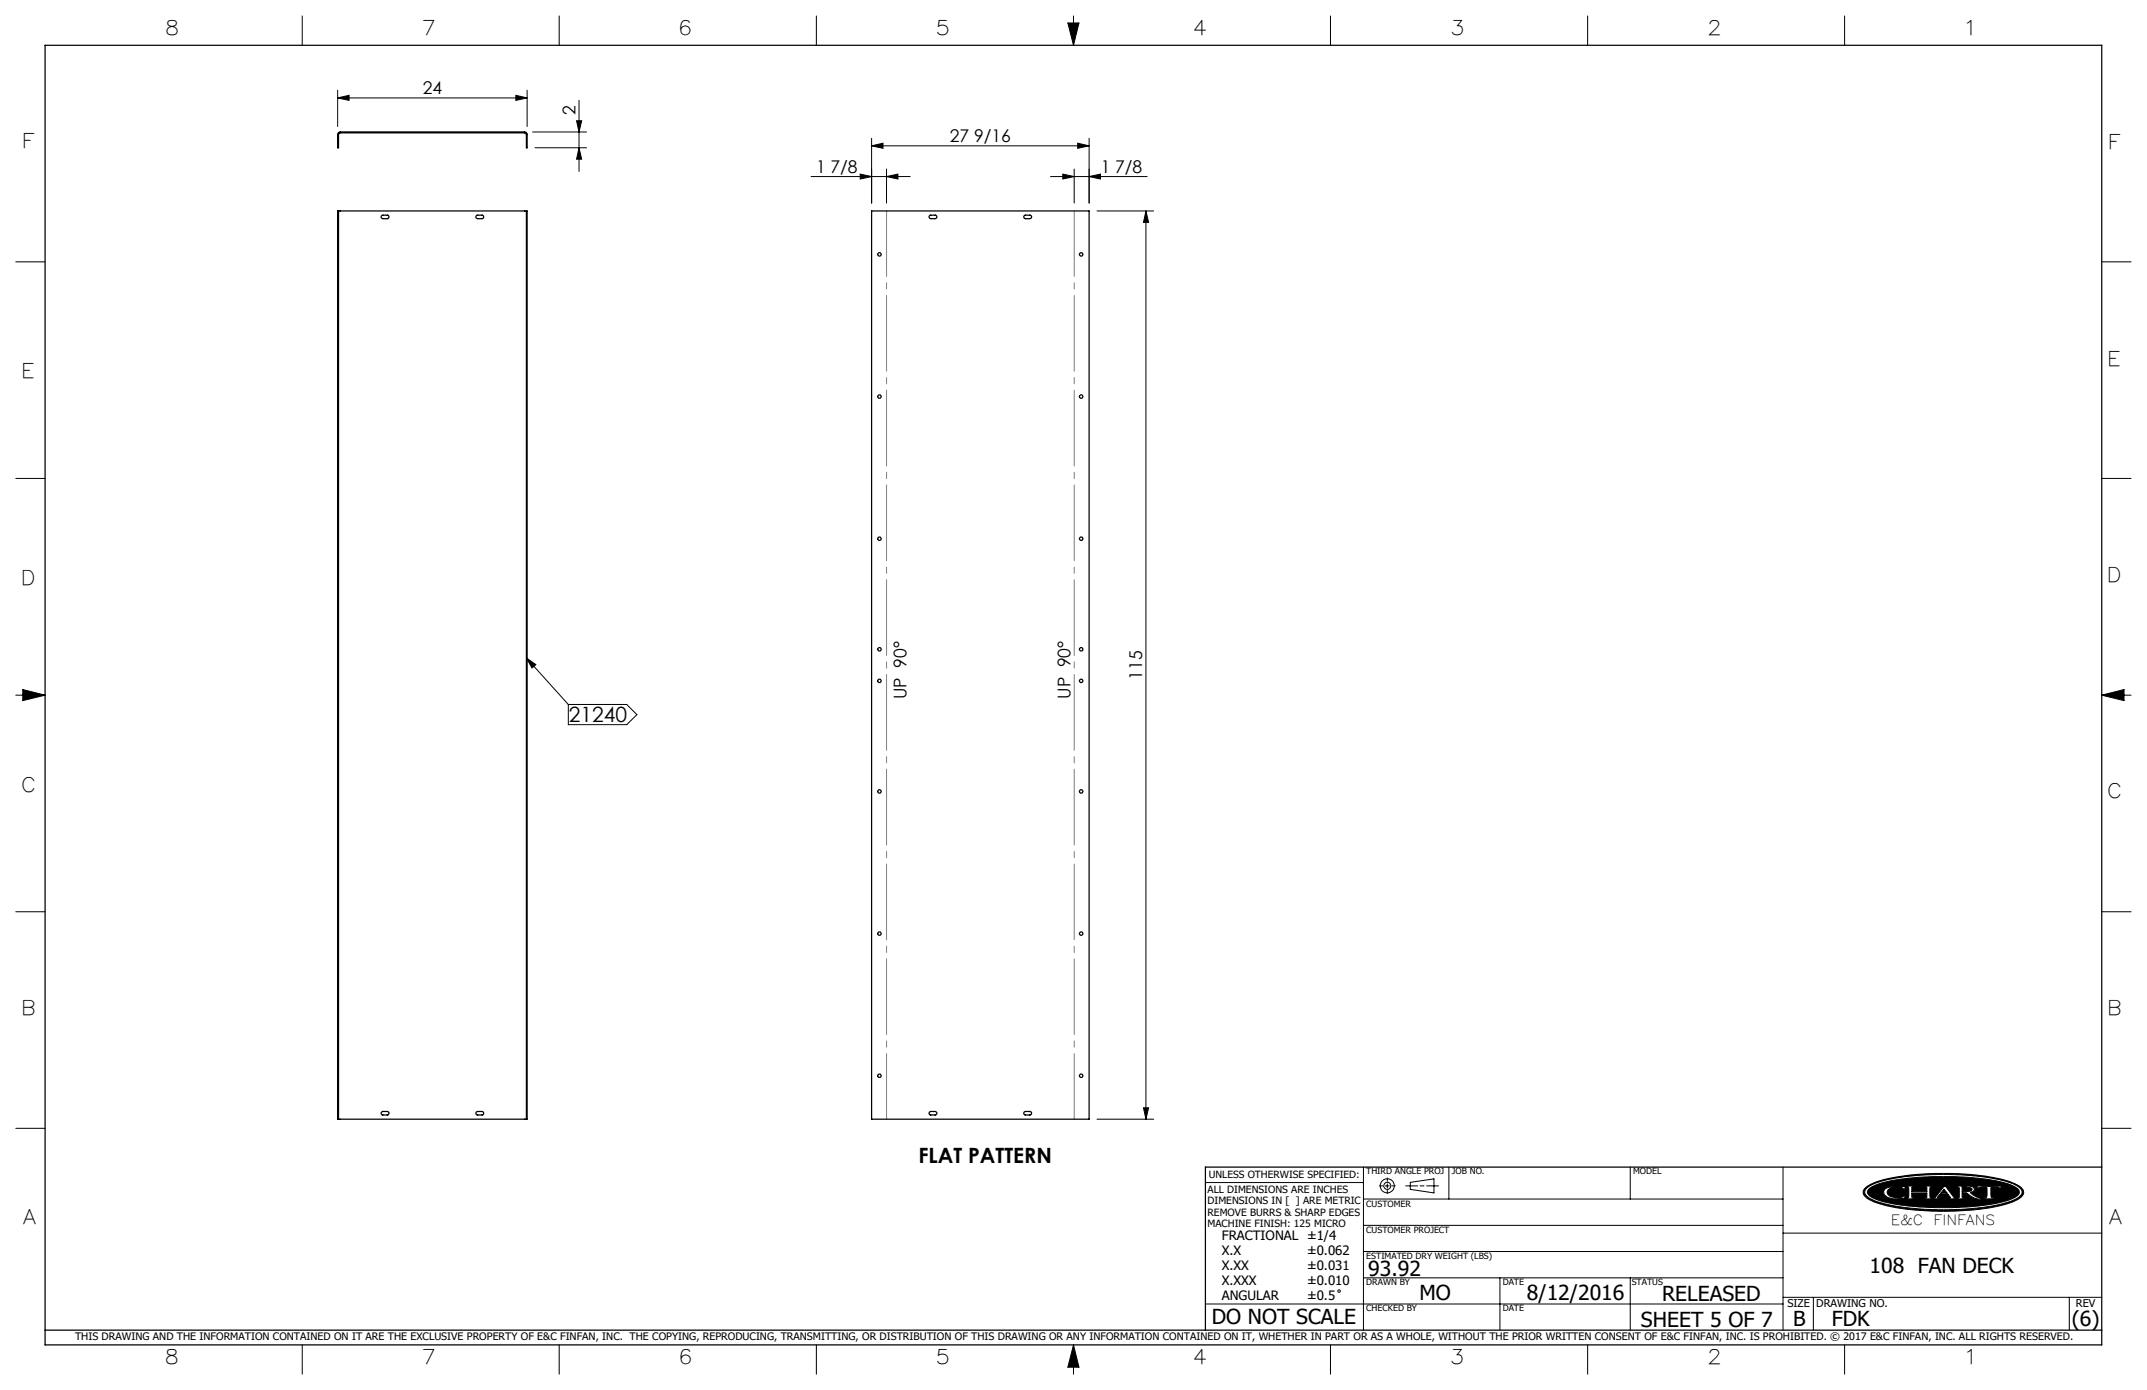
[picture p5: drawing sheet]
<svg xmlns="http://www.w3.org/2000/svg" width="432mm" height="279mm" viewBox="0 0 432 279" stroke-linecap="round" stroke-linejoin="round" font-family="sans-serif">
<g fill="none" stroke="#000" stroke-width=".2">
<path d="M60.8 3.2v5.9M67.9 19.7l2.3-.5v1zM67.9 18.1v7.3M67.9 19.7h38.1M103.8 19.2l2.2 .5-2.2 .5zM106 18.1v7.3M112.5 3.2v5.9M164.2 3.2v5.9M214.8 4.6h2.2l-1.1 4.5zM215.9 3.2v5.9M267.6 3.2v5.9M319.3 3.2v5.9"/>
<path d="M371 3.2v5.9M107.1 26.5h10.9M107.6 29.7h10.4M116 24.3h1l-.5 2.2zM116.5 20.1v14.4M116.5 29.7l.5 2.3h-1zM163.1 35.5h20M173 35l2.3 .5-2.3 .5zM175.3 29.3l2.3-.5v1zM175.3 27.8v13M175.3 29.3h43.7M178.3 35.5l2.3-.5v1z"/>
<path d="M178.3 34v6.8M211.3 35.5h19.4M213.7 35l2.3 .5-2.3 .5zM216 34v6.8M216.7 28.8l2.3 .5-2.3 .5zM219 27.8v13M219 35.5l2.3-.5v1zM3.2 52.6h5.9M220.6 42.4h11.4M230.5 42.4l.5 2.3h-1zM230.5 42.4v182.6M422.7 52.6h5.9"/>
<path d="M3.2 96.2h5.9M422.7 96.2h5.9M3.2 139.7h5.9M4.6 138.6l4.5 1.1-4.5 1.1zM105.9 132.3l8.4 9.3M105.9 132.3l1.9 1.3-.8 .7zM422.7 139.7h5.9M422.7 139.7l4.5-1.1v2.2zM114.3 141.6h11.7l2.1 2.1-2.1 2h-11.7zM3.2 183.3h5.9M422.7 183.3h5.9M3.2 226.8h5.9"/>
<path d="M220.6 225h11.4M230 222.7h1l-.5 2.3zM242.4 237.7h31.8M274.2 234.6v32.8M277.4 238.4h.7M278.6 238.4h.8M279 236.8v.7M279 238v.8M279 239.3v.6M279.9 238.4h.7M282.7 238.4h2.4M283.6 237.7l4.8-.7v2.8l-4.8-.7z"/>
<path d="M285.6 238.4h.8M286.9 238.4h2.4M291.4 234.6v6.4M327.9 234.6v6.4M358.6 234.6v32.8M375.3 238.7a16.2 16.2 0 0 1 7.4-2.3 55.4 55.4 0 0 1 21.3 1.1l1.9 .8a1.36 1.36 0 0 1 1.1 1.1 1.36 1.36 0 0 1-.7 1.4 23 23 0 0 1-9.9 2.4l-.5 .1a53.3 53.3 0 0 1-18.2-1.4 4.1 4.1 0 0 1-3-2 1.17 1.17 0 0 1 .6-1.2zM375.4 238.9a12.3 12.3 0 0 1 6-2.1 59.4 59.4 0 0 1 22.1 .7 4.5 4.5 0 0 1 3.1 1.9 1.36 1.36 0 0 1-.9 1.5 27.8 27.8 0 0 1-10.4 2.1l-1.1 .1a48.8 48.8 0 0 1-17.3-1.8l-1.5-.9a.94 .94 0 0 1 0-1.5zM375.8 239a15.4 15.4 0 0 1 7.6-2.1l3.6-.3 3.3-.1a44.5 44.5 0 0 1 14.2 1.7l.8 .4a1.03 1.03 0 0 1 .8 1 1.03 1.03 0 0 1-.8 1 25.5 25.5 0 0 1-9.5 2l-5 .1a43.6 43.6 0 0 1-13.5-1.6l-1.3-.8a.79 .79 0 0 1-.2-1.3zM379 239.1a5 5 0 0 1 3.5-.6h.7l-.2 .6-.5-.4a3.4 3.4 0 0 0-2.8 .4l-.2 .5 .2 .5a3.1 3.1 0 0 0 2.8 .5l.4-.3h.3l-.2 .5-.7 .1a3.6 3.6 0 0 1-3.3-.8l-.2-.6zM383.5 238.4h1.6v.2l-.6 .1v.8h3v-.8l-.5-.1v-.2h1.5v.2l-.3 .1-.1 .4 .1 1.5v.1l.3 .1v.2h-1.5v-.2h.4l.1-.2v-.8h-3v.8l.1 .2h.5v.2h-1.6v-.2l.3-.1 .1-.1v-1.5v-.4l-.4-.1zM391 239l.6 .9h-1.3zM391 238.4h.3l1.7 2.3 .5 .1v.2h-1.6v-.2l.4-.1-.5-.6h-1.7l-.5 .7h.6v.2h-1.5v-.2l.5-.1z"/>
<path d="M393.6 238.4h2.3l.9 .2 .3 .4-.2 .5-.7 .2 1.2 .9 1.1 .2v.2a4.2 4.2 0 0 1-2.9-1.1l-1-.1v.9l.6 .1v.2h-1.6v-.2h.3l.2-.2v-1.8l-.5-.2zM394.6 238.6h.9l.9 .2 .2 .3-.2 .3-1.8 .1zM397.9 238.3l1 .2 3.7-.1-.3 .5h-.2l-.1-.2h-1.6l.1 1.9 .6 .2v.2h-2.2v-.2l.7-.2v-1.8l-1.6-.1-.2 .2h-.3zM402.1 238.9h.1M422.7 226.8h5.9M274.2 256.9h84.4M274.2 251.6h84.4M274.2 246.3h84.4M274.2 241h84.4M301.7 256.9v10.5M327.9 256.9v10.5M358.6 247.9h64.1"/>
<path d="M60.8 270.3v5.9M112.5 270.3v5.9M164.2 270.3v5.9M215.9 270.3v5.9M215.9 270.3l1.1 4.5h-2.2zM242.4 262.1h116.2M267.6 270.3v5.9M319.3 270.3v5.9M358.6 260.8h64.1M364.7 260.8v6.6M371 270.3v5.9M416.2 260.8v6.6"/>
<circle cx="279" cy="238.4" r=".71"/>
<circle cx="279" cy="238.4" r="1.41"/>
<circle cx="269.3" cy="259.5" r=".25"/>
</g>
<g fill="none" stroke="#000" stroke-width=".25">
<path d="M9.1 9.1h413.6v261.2h-413.6zM68.1 26.7l.3-.2h37.1l.4 .2 .1 .3v2.7h-.1v-2.7l-.3-.3h-37.2l-.3 .3v2.7h-.2v-2.7zM68.1 42.4h37.8M68.1 42.4h-.2v182.6h.2M68.1 42.4v182.6M76.8 43.4l1.1-.1a.35 .35 0 0 1 .3 .3 .35 .35 0 0 1-.3 .4h-.9a.34 .34 0 0 1-.3-.3 .34 .34 0 0 1 .1-.3zM95.9 43.3h1a.35 .35 0 0 1 .4 .3 .35 .35 0 0 1-.4 .4h-.8a.36 .36 0 0 1-.4-.3 .36 .36 0 0 1 .2-.4zM105.9 42.4h.1v182.6h-.1M105.9 42.4v182.6M175.3 42.4h43.7v182.6h-43.7zM186.9 43.4l1.2-.1a.35 .35 0 0 1 .3 .3 .35 .35 0 0 1-.3 .4h-.9a.36 .36 0 0 1-.3-.6zM206 43.4l1.1-.1a.35 .35 0 0 1 .4 .3 .35 .35 0 0 1-.4 .4h-.9a.36 .36 0 0 1-.2-.6z"/>
<path d="M68.1 225h37.8M76.7 223.6l.3-.2h.9a.35 .35 0 0 1 .3 .4 .35 .35 0 0 1-.3 .3h-.9a.35 .35 0 0 1-.3-.5zM95.7 223.6l.4-.2h.8a.35 .35 0 0 1 .4 .4 .35 .35 0 0 1-.4 .3h-.8a.35 .35 0 0 1-.4-.5zM186.9 223.5l1.2-.1a.35 .35 0 0 1 .3 .4 .35 .35 0 0 1-.3 .3h-.9a.36 .36 0 0 1-.3-.6zM206 223.5l1.1-.1a.35 .35 0 0 1 .4 .4 .35 .35 0 0 1-.4 .3h-.9a.36 .36 0 0 1-.2-.6zM422.7 234.6h-180.3v32.8M9.1 267.4h413.6"/>
<circle cx="176.9" cy="51.1" r=".35"/>
<circle cx="217.4" cy="51.1" r=".35"/>
<circle cx="176.9" cy="79.7" r=".35"/>
<circle cx="217.4" cy="79.7" r=".35"/>
<circle cx="176.9" cy="108.3" r=".35"/>
<circle cx="217.4" cy="108.3" r=".35"/>
<circle cx="176.9" cy="130.5" r=".35"/>
<circle cx="176.9" cy="136.9" r=".35"/>
<circle cx="217.4" cy="130.5" r=".35"/>
<circle cx="217.4" cy="136.9" r=".35"/>
<circle cx="176.9" cy="159.1" r=".35"/>
<circle cx="217.4" cy="159.1" r=".35"/>
<circle cx="176.9" cy="187.7" r=".35"/>
<circle cx="217.4" cy="187.7" r=".35"/>
<circle cx="176.9" cy="216.2" r=".35"/>
<circle cx="217.4" cy="216.2" r=".35"/>
</g>
<g fill="#000">
<path d="M383.5 238.4v.2h.3l.1 .2v1.8l-.1 .1-.3 .1v.2h1.6v-.2h-.5l-.1-.2v-.8h3v.9l-.5 .1v.2h1.5v-.2l-.3-.1-.1-.2v-1.6l.1-.3h.3v-.2h-1.5v.2l.5 .1v.8h-3v-.8l.6-.1v-.2zM391 238.4l-1.8 2.3-.5 .1v.2h1.5v-.2h-.6l.5-.7h1.7l.5 .6-.4 .1v.2h1.6v-.2l-.5-.1-1.7-2.3zM393.6 238.4v.2l.5 .2v1.8l-.2 .2h-.3v.2h1.6v-.2l-.6-.1v-.9l1 .1a3.7 3.7 0 0 0 2.9 1.1v-.2a3.4 3.4 0 0 1-2.3-1.1 .68 .68 0 0 0 .8-.2 .68 .68 0 0 0 0-.8l-.7-.3zM397.9 238.3l-.4 .6h.3l.2-.2 1.6 .1v1.8l-.2 .2h-.5v.2h2.2v-.2h-.5l-.2-.3v-1.7l1.6-.1 .1 .2h.2l.3-.5-4 .1zM375.8 239a13.3 13.3 0 0 1 6.5-2l2.7-.3 3.8-.2 7.5 .2a24.3 24.3 0 0 1 9.1 2 1.01 1.01 0 0 1 .7 .9 1.01 1.01 0 0 1-.7 1 21.9 21.9 0 0 1-8.6 1.9l-3.9 .2h-4.1l-3.8-.2a21.2 21.2 0 0 1-8.8-2l-.4-.3-.2-.5zM379.1 239a1.04 1.04 0 0 0 .7 1.7 7 7 0 0 0 3.2 .1l.2-.5h-.3l-.5 .4a2.56 2.56 0 0 1-2.8-.8 1.28 1.28 0 0 1 1.4-1.3h.2a1.49 1.49 0 0 1 1.4 .2l.4 .3 .2-.6h-.6a4.7 4.7 0 0 0-3.5 .5zM375.3 238.7a17.5 17.5 0 0 1 7.8-2.4l5.1-.4h4.8a34.5 34.5 0 0 1 12.5 2.2l.4 .2a1.36 1.36 0 0 1 .9 2 9.1 9.1 0 0 1-5.1 2.2l-.4 .1a58.1 58.1 0 0 1-23.1-.6 5.6 5.6 0 0 1-3.4-1.9v-.8zM375.3 238.9a1.14 1.14 0 0 0 .6 1.9 24 24 0 0 0 9.3 2.1l4.6 .3 3.7-.1a33.7 33.7 0 0 0 11.9-2.1l.4-.2a1.19 1.19 0 0 0 .9-1.2 1.19 1.19 0 0 0-.9-1.1 21.6 21.6 0 0 0-8.8-2.1l-5.1-.3-4.7 .1a30.2 30.2 0 0 0-11.1 2.1z" fill-rule="evenodd"/>
<path d="M215.9 270.3l-1.1 4.5h2.2zM214.8 4.6h2.2l-1.1 4.5zM4.6 138.6l4.5 1.1-4.5 1.1zM422.7 139.7l4.5-1.1v2.2zM391 239l-.7 .9h1.3zM394.6 238.6v.9l1.7-.1a.38 .38 0 0 0 .3-.4 .38 .38 0 0 0-.5-.3z" fill-rule="evenodd"/>
</g>
<path d="M216.1 42.4v182.5M178.3 224.9v-182.5" fill="none" stroke="#808080" stroke-width=".2" stroke-dasharray="15.2 1.3 1.3 1.3" stroke-dashoffset="2.1"/>
<g fill="#000">
<path d="M105.9 132.3l1.9 1.3-.8 .7z"/>
<path d="M103.8 19.2l2.2 .5-2.2 .5zM67.9 19.7l2.3-.5v1z"/>
<path d="M116.5 29.7l.5 2.3h-1zM116 24.3h1l-.5 2.2z"/>
<path d="M178.3 35.5l2.3-.5v1zM173 35l2.3 .5-2.3 .5zM216.7 28.8l2.3 .5-2.3 .5zM175.3 29.3l2.3-.5v1z"/>
<path d="M213.7 35l2.3 .5-2.3 .5zM219 35.5l2.3-.5v1z"/>
<path d="M230.5 42.4l.5 2.3h-1zM230 222.7h1l-.5 2.3z"/>
</g>
<g font-size="4.2">
<text x="114.4" y="145.1">21240</text>
<text x="184.7" y="233.9">FLAT PATTERN</text>
<text x="275.2" y="256.5">93.92</text>
<text x="376" y="255.9">108 FAN DECK</text>
<text x="285.5" y="261.4">MO</text>
<text x="307.1" y="261.3">8/12/2016</text>
<text x="334.3" y="261.6">RELEASED</text>
<text x="243.7" y="266.1">DO NOT SCALE</text>
<text x="330" y="266.7">SHEET 5 OF 7</text>
<text x="360.6" y="266.5">B</text>
<text x="368.4" y="266.6">FDK</text>
<text x="416.7" y="266.5">(6)</text>
</g>
<g font-size="4">
<text x="33.6" y="7.1">8</text>
<text x="85.2" y="7.1">7</text>
<text x="137" y="7.1">6</text>
<text x="188.6" y="7.1">5</text>
<text x="240.3" y="7.1">4</text>
<text x="292.1" y="7.1">3</text>
<text x="343.8" y="7.1">2</text>
<text x="395.7" y="7.1">1</text>
<text x="4.9" y="29.8">F</text>
<text x="424.5" y="29.9">F</text>
<text x="4.8" y="76">E</text>
<text x="424.3" y="73.5">E</text>
<text x="4.7" y="117.7">D</text>
<text x="424.2" y="116.9">D</text>
<text x="4.7" y="159.3">C</text>
<text x="424.2" y="160.4">C</text>
<text x="4.8" y="204">B</text>
<text x="424.3" y="204">B</text>
<text x="4.8" y="246.1">A</text>
<text x="424.3" y="246">A</text>
<text x="33.6" y="274.3">8</text>
<text x="85.2" y="274.3">7</text>
<text x="137" y="274.3">6</text>
<text x="188.6" y="274.3">5</text>
<text x="240.3" y="274.3">4</text>
<text x="292.1" y="274.3">3</text>
<text x="343.8" y="274.3">2</text>
<text x="395.8" y="274.3">1</text>
</g>
<g font-size="3.5">
<text x="85" y="18.9">24</text>
<text x="115.7" y="23.1" transform="rotate(-90 115.7 23.1)">2</text>
<text x="191" y="28.5">27 9/16</text>
<text x="164.1" y="34.7">1 7/8</text>
<text x="221.4" y="34.7">1 7/8</text>
<text x="229.7" y="136.6" transform="rotate(-90 229.7 136.6)">115</text>
<text x="182.3" y="140.6" transform="rotate(-90 182.3 140.6)">UP 90°</text>
<text x="215.3" y="140.5" transform="rotate(-90 215.3 140.5)">UP 90°</text>
</g>
<g font-size="2.8">
<text x="380.3" y="246.2">E&amp;C</text>
<text x="388.9" y="246.2">FINFANS</text>
</g>
<g font-size="2.6">
<text x="245.7" y="249.3">FRACTIONAL ±1/4</text>
<text x="245.7" y="252.3">X.X</text>
<text x="245.7" y="255.3">X.XX</text>
<text x="262.9" y="252.3">±0.062</text>
<text x="262.9" y="255.3">±0.031</text>
<text x="245.7" y="258.3">X.XXX</text>
<text x="245.7" y="261.3">ANGULAR</text>
<text x="262.9" y="258.3">±0.010</text>
<text x="262.9" y="261.3">±0.5</text>
</g>
<g font-size="2.2">
<text x="359.5" y="262.8">SIZE</text>
<text x="365.3" y="262.7">DRAWING NO.</text>
<text x="417.5" y="262.8">REV</text>
</g>
<text font-size="2.1" x="15.1" y="269.4">THIS DRAWING AND THE INFORMATION CONTAINED ON IT ARE THE EXCLUSIVE PROPERTY OF E&amp;C FINFAN, INC. THE COPYING, REPRODUCING, TRANSMITTING, OR DISTRIBUTION OF THIS DRAWING OR ANY INFORMATION CONTAINED ON IT, WHETHER IN PART OR AS A WHOLE, WITHOUT THE PRIOR WRITTEN CONSENT OF E&amp;C FINFAN, INC. IS PROHIBITED. © 2017 E&amp;C FINFAN, INC. ALL RIGHTS RESERVED.</text>
<g font-size="2">
<text x="242.9" y="239.8">ALL DIMENSIONS ARE INCHES</text>
<text x="243.1" y="236.8">UNLESS OTHERWISE SPECIFIED:</text>
<text x="242.9" y="242.1">DIMENSIONS IN [ ] ARE METRIC</text>
<text x="242.9" y="244.4">REMOVE BURRS &amp; SHARP EDGES</text>
<text x="242.9" y="246.7">MACHINE FINISH: 125 MICRO</text>
</g>
<g font-size="1.7">
<text x="274.8" y="236.1">THIRD ANGLE PROJ</text>
<text x="292" y="236.1">JOB NO.</text>
<text x="328.5" y="236.1">MODEL</text>
<text x="274.8" y="242.5">CUSTOMER</text>
<text x="274.8" y="247.8">CUSTOMER PROJECT</text>
<text x="274.8" y="253.1">ESTIMATED DRY WEIGHT (LBS)</text>
<text x="274.8" y="258.3">DRAWN BY</text>
<text x="274.8" y="263.6">CHECKED BY</text>
<text x="302.2" y="263.6">DATE</text>
<text x="302.2" y="258.3">DATE</text>
<text x="328.2" y="258.3">STATUS</text>
</g>
</svg>
